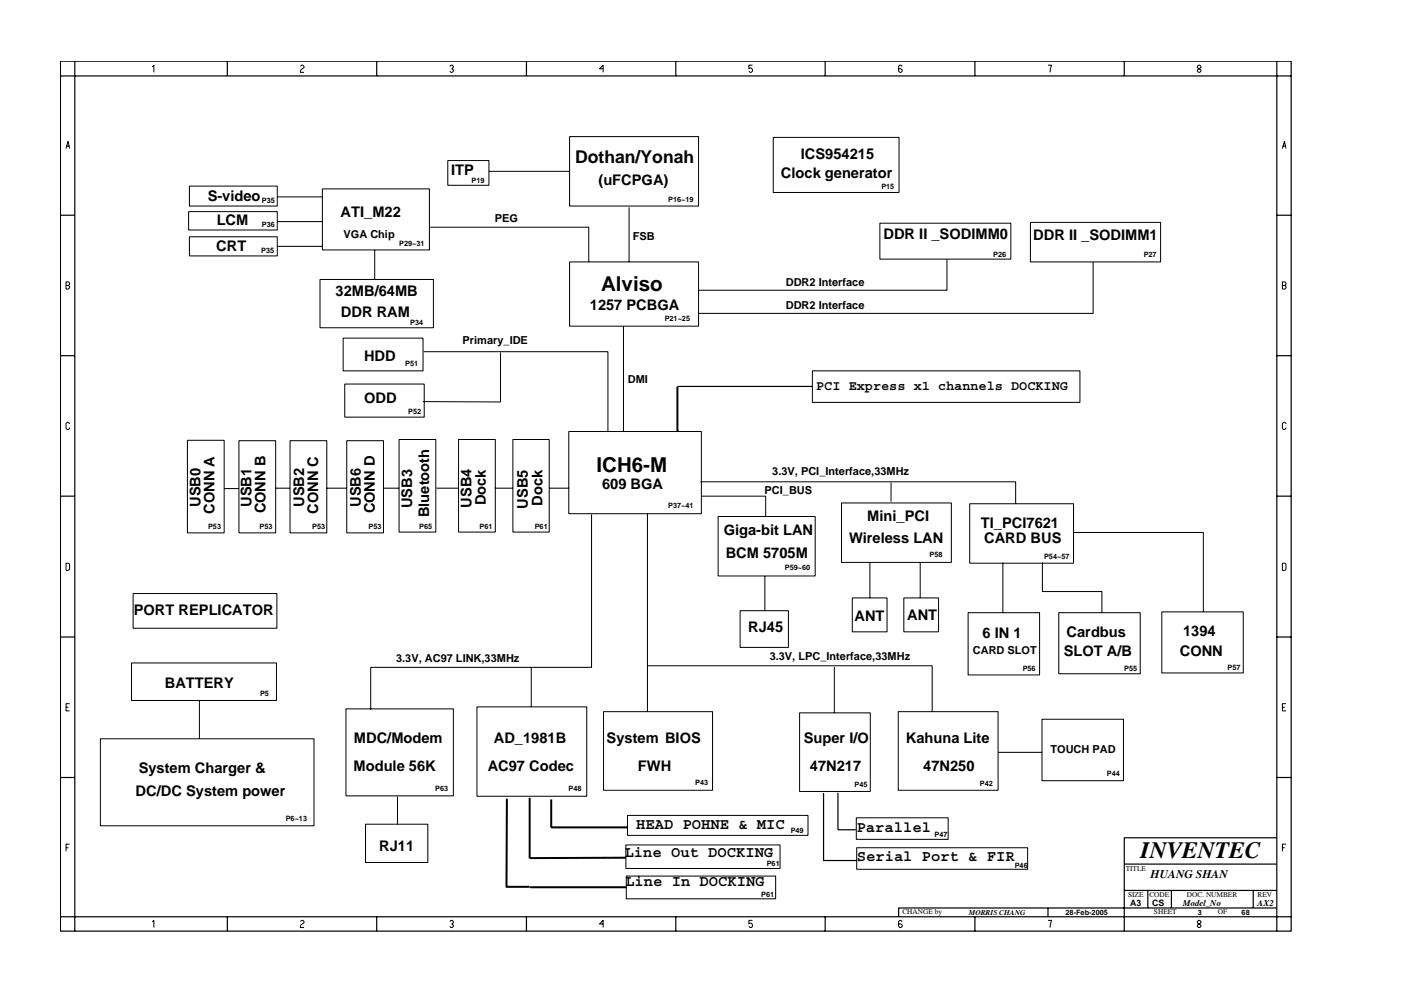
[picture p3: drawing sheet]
<svg xmlns="http://www.w3.org/2000/svg" width="297mm" height="210mm" viewBox="0 0 297 210" stroke-linecap="round" stroke-linejoin="round" font-family="sans-serif">
<g fill="none" stroke="#000" stroke-width=".25">
<path d="M12.8 13h261v184.6h-261zM12.8 16.1h261M15.9 13v184.6M48.2 13v3.1M79.9 13v3.1M111.6 13v3.1M143.3 13v3.1M174.9 13v3.1M206.7 13v3.1M238.4 13v3.1M270.7 13v184.6M12.8 45.7h3.1"/>
<path d="M270.7 45.7h3.1M12.8 75.5h3.1M270.7 75.5h3.1M143.6 82h28.6M12.8 105.3h3.1M270.7 105.3h3.1M12.8 135.2h3.1M270.7 135.2h3.1M12.8 165h3.1M174.6 168.3v14.3h7M177.7 168.2v7.9h3.8M270.7 165h3.1"/>
<path d="M270.7 177.7h-32.3v19.9M12.8 194.5h261M48.2 194.5v3.1M79.9 194.5v3.1M111.6 194.5v3.1M143.3 194.5v3.1M174.9 194.5v3.1M206.7 194.5v3.1M222.2 192.6v1.9M238.4 183.3h32.3M238.4 188.9h32.3M243.4 188.9v3.7"/>
<path d="M248.4 188.9v3.7M265.7 188.9v3.7M270.7 192.6h-80.2v1.9"/>
</g>
<g fill="none" stroke="#000" stroke-width=".21">
<path d="M32.3 14.2l.3-.4v1.6M63.7 14.1l.3-.3h.2l.3 .3v.2l-.5 .4-.3 .4v.3h.8M95.4 14.1l.2-.3h.3l.2 .3v.2l-.3 .3 .3 .2v.3l-.2 .3h-.3l-.2-.3M127.9 14.6h-.8l.8-.8v1.6M159.5 13.8h-.7v.8l.2-.2a.5 .5 0 0 1 .5 .7l-.2 .3h-.3l-.2-.3M191.3 14.1l-.3-.3h-.2l-.3 .3v1l.3 .3h.2l.3-.3v-.3l-.3-.2h-.5M222.2 13.8h.8l-.4 1.6M253.9 14.1l.2-.3h.3l.2 .3v.2l-.7 .5v.3l.2 .3h.3l.2-.3v-.3l-.7-.5zM14 31.5l.4-1.5 .4 1.5M14.1 31h.6M40.2 39.5h18.6v4.2h-18.6zM94.9 34.1h8.8v5.2h-8.8z"/>
<path d="M103.7 36.4h17.1M120.8 29h27.3v14.7h-27.3zM163.9 29.2h26.7v11.6h-26.7zM271.9 31.5l.4-1.5 .4 1.5M272 31h.6M14 59.8h.5l.3 .3v.2l-.3 .3 .3 .2v.3l-.3 .2h-.5zM40 44.9h18.8v3.9h-18.8zM40.2 50.2h18.6v4.1h-18.6zM58.8 47h9.6M58.8 41.8h9.6M58.8 52.3h9.6M67.8 59.3h24.1v10.2h-24.1z"/>
<path d="M68.4 40.1h22.6v12.9h-22.6zM79.4 53v6.2M91.2 48.2h33.6v7.4M120.8 55.6h27.3v13.6h-27.3zM133.4 44v11.6M186.5 47.4h27.8v7.6h-27.8zM200.8 55v6.6h-52.6M218.5 47.2h27.6v8.4h-27.6zM231.8 55.6v10.9h-83.7M14 60.6h.5M72.8 71.7h16.9v7h-16.9zM89.9 74.6h39v17"/>
<path d="M106.1 74.8v10.5l-16.3-.1h.1M132.2 69.2v22.4M172.2 78.7h56.8v6.7h-56.8zM271.9 60.6h.5l.3-.3v-.2l-.3-.3h-.5v1.5h.5l.3-.2v-.3l-.3-.2M14.8 89.9l-.3-.3h-.2l-.3 .3v1l.3 .2h.2l.3-.4M39.7 93.4h7.8v19.7h-7.8zM50.7 93.5h7.7v19.6h-7.7zM61.5 93.5h7.8v19.6h-7.8zM73.1 81.5h16.8v7h-16.8zM73.5 93.5h7.8v19.6h-7.8zM84.6 93.2h7.8v19.7h-7.8zM97.2 93.2h7.8v19.7h-7.8z"/>
<path d="M108.7 93.2h7.7v19.7h-7.7zM120.6 91.6h28.1v17.4h-28.1zM272.7 89.9l-.3-.3h-.3l-.2 .3v1l.2 .2h.3l.3-.4M14 119.5l.7 .1v1.3l-.7 .1zM47.5 103.7h3.2M58.4 103.6h3.1M69.3 103.6h4.2M81.3 103.6h3.3M92.6 103.6h4.6M105 103.6h3.7M116.4 103.6h4.2M125.4 109.2v32.4h-46.8v9"/>
<path d="M137.3 109v42M148.5 102.2h66.8v4.7M148.7 105.3h13.6v4.3M152.3 109.6h20.5v12.6h-20.5zM178.4 106.7h23.3v12.6h-23.3zM184.4 119.3v7.6M188.9 102.4v4.1M195.1 119.3v7.6M205.6 106.9h22v12.6h-22zM212.6 119.4v10.5M221 119.3v6.2h12.6v4.6M227.5 113h27.6v16.8"/>
<path d="M271.9 119.5l.7 .1v1.3l-.7 .1zM28.2 125.9h30.5v7.4h-30.5zM156.9 129.6h10.3v7.8h-10.3zM162.2 122.2v7.4M180.7 126.9h7.4v7.2h-7.4zM191.6 126.9h7.4v7.2h-7.4zM205.3 130h15.1v13.2h-15.1zM224.5 130h17.3v12.9h-17.3zM246.3 129.8h17.3v13h-17.3zM14 150.1h.5M14.8 149.3h-.8v1.5h.8M21.3 156.7h45.3v18.5h-45.3z"/>
<path d="M27.9 140.7h30.7v7.9h-30.7zM42.3 148.6v8.1M73.3 150.4h22.8v18.5h-22.8zM101.1 150h23.3v18.9h-23.3zM112.6 141.6v8.4M128 151h23.1v16.7h-23.1zM137.3 141.3h60.3v9.7M169.5 151.2h15v16.7h-15zM176.9 141.5v9.7M190.4 151h21.2v16.7h-21.2zM211.6 159.6h9.3M220.9 152.6h17.3v13h-17.3z"/>
<path d="M271.9 150.1h.5M272.7 149.3h-.8v1.5h.8M14 179.9h.5M14.8 179.1h-.8v1.5M77.5 174.9h13.2v8.1h-13.2zM84.3 169v5.9M132.7 179.3h32.7v5h-32.7zM133 173h38.3v4.2h-38.3zM181.6 173.5h19.4v4.6h-19.4zM181.6 179.9h36.3v4.5h-36.3zM271.9 179.9h.5M272.7 179.1h-.8v1.5"/>
<path d="M32.3 195.6l.3-.3v1.5M63.7 195.5l.3-.2h.2l.3 .2v.3l-.7 .5-.1 .2v.3h.8M95.4 195.5l.2-.2h.3l.2 .2v.3l-.3 .2 .3 .3v.2l-.2 .3h-.3l-.2-.3M127.9 196h-.8l.8-.7v1.5M132.8 185.9h31.7v4.8h-31.7zM159.5 195.3h-.7v.7l.2-.1a.5 .5 0 0 1 .5 .6l-.2 .3h-.3l-.2-.3M191.3 195.5l-.3-.2h-.2l-.3 .2v1l.3 .3h.2l.3-.3v-.2l-.3-.3h-.5M222.2 195.3h.8l-.4 1.5M254.1 195.3l-.2 .2v.3l.7 .5v.2l-.2 .3h-.3l-.2-.3v-.2l.7-.5v-.3l-.2-.2z"/>
</g>
<path d="M143.6 82.1l.1 9.4-.1-.1M107.5 169.4l-.1 18.8h4.9M112.3 169.3v12.8M116.9 169.6v5.9h16.1M112.4 188.2h20.4M132.7 182l-20.3 .1" fill="none" stroke="#000" stroke-width=".42"/>
<text font-size="5" x="241.8" y="182">INVENTEC</text>
<g font-size="4.4">
<text x="127.4" y="61.8">Alviso</text>
<text x="126.5" y="100.1">ICH6-M</text>
</g>
<text font-size="3.7" x="121.9" y="34.5">Dothan/Yonah</text>
<g font-size="3.3">
<text x="134.9" y="175.8">HEAD POHNE &amp; MIC</text>
<text x="181.6" y="176.5">Parallel</text>
<text x="132.5" y="181.8">Line Out DOCKING</text>
<text x="181.7" y="182.6">Serial Port &amp; FIR</text>
<text x="132.6" y="188">Line In DOCKING</text>
</g>
<g font-size="3.1">
<text x="169.8" y="33.8">ICS954215</text>
<text x="95.7" y="37.1">ITP</text>
<text x="126.9" y="39.3">(uFCPGA)</text>
<text x="165.6" y="37.8">Clock generator</text>
<text x="44" y="42.6">S-video</text>
<text x="45.9" y="47.8">LCM</text>
<text x="72.2" y="46.1">ATI_M22</text>
<text x="45.9" y="53.3">CRT</text>
<text x="187.3" y="50.6">DDR II _SODIMM0</text>
<text x="219.1" y="50.9">DDR II _SODIMM1</text>
<text x="71.1" y="62.7">32MB/64MB</text>
<text x="125.1" y="65.9">1257 PCBGA</text>
<text x="72.3" y="67.2">DDR RAM</text>
<text x="77.2" y="76.5">HDD</text>
<text x="77.2" y="85.6">ODD</text>
<text x="42.5" y="107.5" transform="rotate(-90 42.5 107.5)">USB0</text>
<text x="53.3" y="107.5" transform="rotate(-90 53.3 107.5)">USB1</text>
<text x="64.5" y="107.5" transform="rotate(-90 64.5 107.5)">USB2</text>
<text x="76.5" y="107.5" transform="rotate(-90 76.5 107.5)">USB6</text>
<text x="87.4" y="107.8" transform="rotate(-90 87.4 107.8)">USB3</text>
<text x="100" y="107.7" transform="rotate(-90 100 107.7)">USB4</text>
<text x="103" y="107.2" transform="rotate(-90 103 107.2)">Dock</text>
<text x="111.9" y="107.9" transform="rotate(-90 111.9 107.9)">USB5</text>
<text x="115" y="107.3" transform="rotate(-90 115 107.3)">Dock</text>
<text x="127.7" y="103.7">609 BGA</text>
<text x="45.5" y="109" transform="rotate(-90 45.5 109)">CONN A</text>
<text x="56.3" y="108.9" transform="rotate(-90 56.3 108.9)">CONN B</text>
<text x="67.5" y="109" transform="rotate(-90 67.5 109)">CONN C</text>
<text x="79.5" y="108.9" transform="rotate(-90 79.5 108.9)">CONN D</text>
<text x="91" y="109.7" transform="rotate(-90 91 109.7)">Bluetooth</text>
<text x="153.4" y="113.4">Giga-bit LAN</text>
<text x="183.9" y="110.5">Mini_PCI</text>
<text x="208" y="111.9">TI_PCI7621</text>
<text x="153.9" y="118.4">BCM 5705M</text>
<text x="180" y="115.3">Wireless LAN</text>
<text x="208.7" y="115.1">CARD BUS</text>
<text x="28.4" y="130.6">PORT REPLICATOR</text>
<text x="181.2" y="131.7">ANT</text>
<text x="192.3" y="131.5">ANT</text>
<text x="158.6" y="134">RJ45</text>
<text x="208.3" y="135.4">6 IN 1</text>
<text x="226.1" y="135.2">Cardbus</text>
<text x="250.8" y="135">1394</text>
<text x="225.5" y="139.3">SLOT A/B</text>
<text x="250.1" y="139.1">CONN</text>
<text x="34.9" y="145.9">BATTERY</text>
<text x="75" y="157.6">MDC/Modem</text>
<text x="104.7" y="157.6">AD_1981B</text>
<text x="128.6" y="157.6">System BIOS</text>
<text x="170.4" y="157.6">Super I/O</text>
<text x="192.1" y="157.6">Kahuna Lite</text>
<text x="29.4" y="163.9">System Charger &amp;</text>
<text x="75" y="163.5">Module 56K</text>
<text x="103.4" y="163.5">AC97 Codec</text>
<text x="135.3" y="163.5">FWH</text>
<text x="171.7" y="163.6">47N217</text>
<text x="195.8" y="163.5">47N250</text>
<text x="28.8" y="168.8">DC/DC System power</text>
<text x="80.4" y="180.5">RJ11</text>
</g>
<text font-size="2.9" x="173.1" y="82.8">PCI Express x1 channels DOCKING</text>
<text font-size="2.5" x="244" y="186.3">HUANG SHAN</text>
<g font-size="2.3">
<text x="104.9" y="47.1">PEG</text>
<text x="72.8" y="50.4">VGA Chip</text>
<text x="134.2" y="51">FSB</text>
<text x="166.6" y="60.7">DDR2 Interface</text>
<text x="166.6" y="65.6">DDR2 Interface</text>
<text x="98.1" y="72.9">Primary_IDE</text>
<text x="133.1" y="81.2">DMI</text>
<text x="163.7" y="100.7">3.3V, PCI_Interface,33MHz</text>
<text x="162.1" y="104.8">PCI_BUS</text>
<text x="84" y="140.5">3.3V, AC97 LINK,33MHz</text>
<text x="163.2" y="140.1">3.3V, LPC_Interface,33MHz</text>
<text x="206.3" y="138.8">CARD SLOT</text>
<text x="222.7" y="159.7">TOUCH PAD</text>
</g>
<g font-size="1.9">
<text x="239.6" y="192.2">A3</text>
<text x="244.3" y="192.3">CS</text>
<text x="250.8" y="192.2">Model_No</text>
<text x="266.6" y="192.2">AX2</text>
</g>
<g font-size="1.6">
<text x="100" y="38.9">P19</text>
<text x="186.9" y="40.1">P15</text>
<text x="55.5" y="43">P35</text>
<text x="141.7" y="42.9">P16~19</text>
<text x="55.4" y="53.7">P35</text>
<text x="55.5" y="48.2">P36</text>
<text x="84.6" y="52.1">P29~31</text>
<text x="210.6" y="54.5">P26</text>
<text x="242.5" y="54.5">P27</text>
<text x="87" y="68.9">P34</text>
<text x="140.9" y="68.2">P21~25</text>
<text x="85.9" y="77.7">P51</text>
<text x="86.5" y="87.9">P52</text>
<text x="141.7" y="107.7">P37~41</text>
<text x="44.1" y="112.2">P53</text>
<text x="55" y="112.2">P53</text>
<text x="66.2" y="112.2">P53</text>
<text x="78.1" y="112.2">P53</text>
<text x="88.9" y="112.2">P65</text>
<text x="101.7" y="112.2">P61</text>
<text x="113.4" y="112.3">P61</text>
<text x="197.1" y="118.2">P58</text>
<text x="221.4" y="118.6">P54~57</text>
<text x="166.4" y="120.9">P59~60</text>
<text x="216.8" y="142.3">P56</text>
<text x="238.3" y="142.3">P55</text>
<text x="260.3" y="142.1">P57</text>
<text x="55.1" y="147.8">P5</text>
<text x="92.3" y="167.7">P63</text>
<text x="120.6" y="167.7">P48</text>
<text x="147.4" y="166.6">P43</text>
<text x="181.2" y="166.9">P45</text>
<text x="207.8" y="166.8">P42</text>
<text x="234.7" y="164.7">P44</text>
<text x="60.6" y="174.2">P6~13</text>
<text x="167.6" y="176.6">P49</text>
<text x="198.1" y="177.6">P47</text>
<text x="162.6" y="183.8">P61</text>
<text x="215.1" y="184.1">P46</text>
<text x="238.7" y="184.8">TITLE</text>
<text x="161.4" y="190.3">P61</text>
<text x="239.2" y="190.4">SIZE</text>
<text x="243.7" y="190.4">CODE</text>
<text x="251.6" y="190.4">DOC. NUMBER</text>
<text x="266.6" y="190.4">REV</text>
<text x="191.3" y="193.9">CHANGE by</text>
<text x="205.4" y="194.1">MORRIS CHANG</text>
<text x="225.9" y="194.1">28-Feb-2005</text>
<text x="244.7" y="193.9">SHEET</text>
<text x="253.9" y="194.1">3</text>
<text x="258.2" y="193.9">OF</text>
<text x="263.3" y="194.1">68</text>
</g>
</svg>
